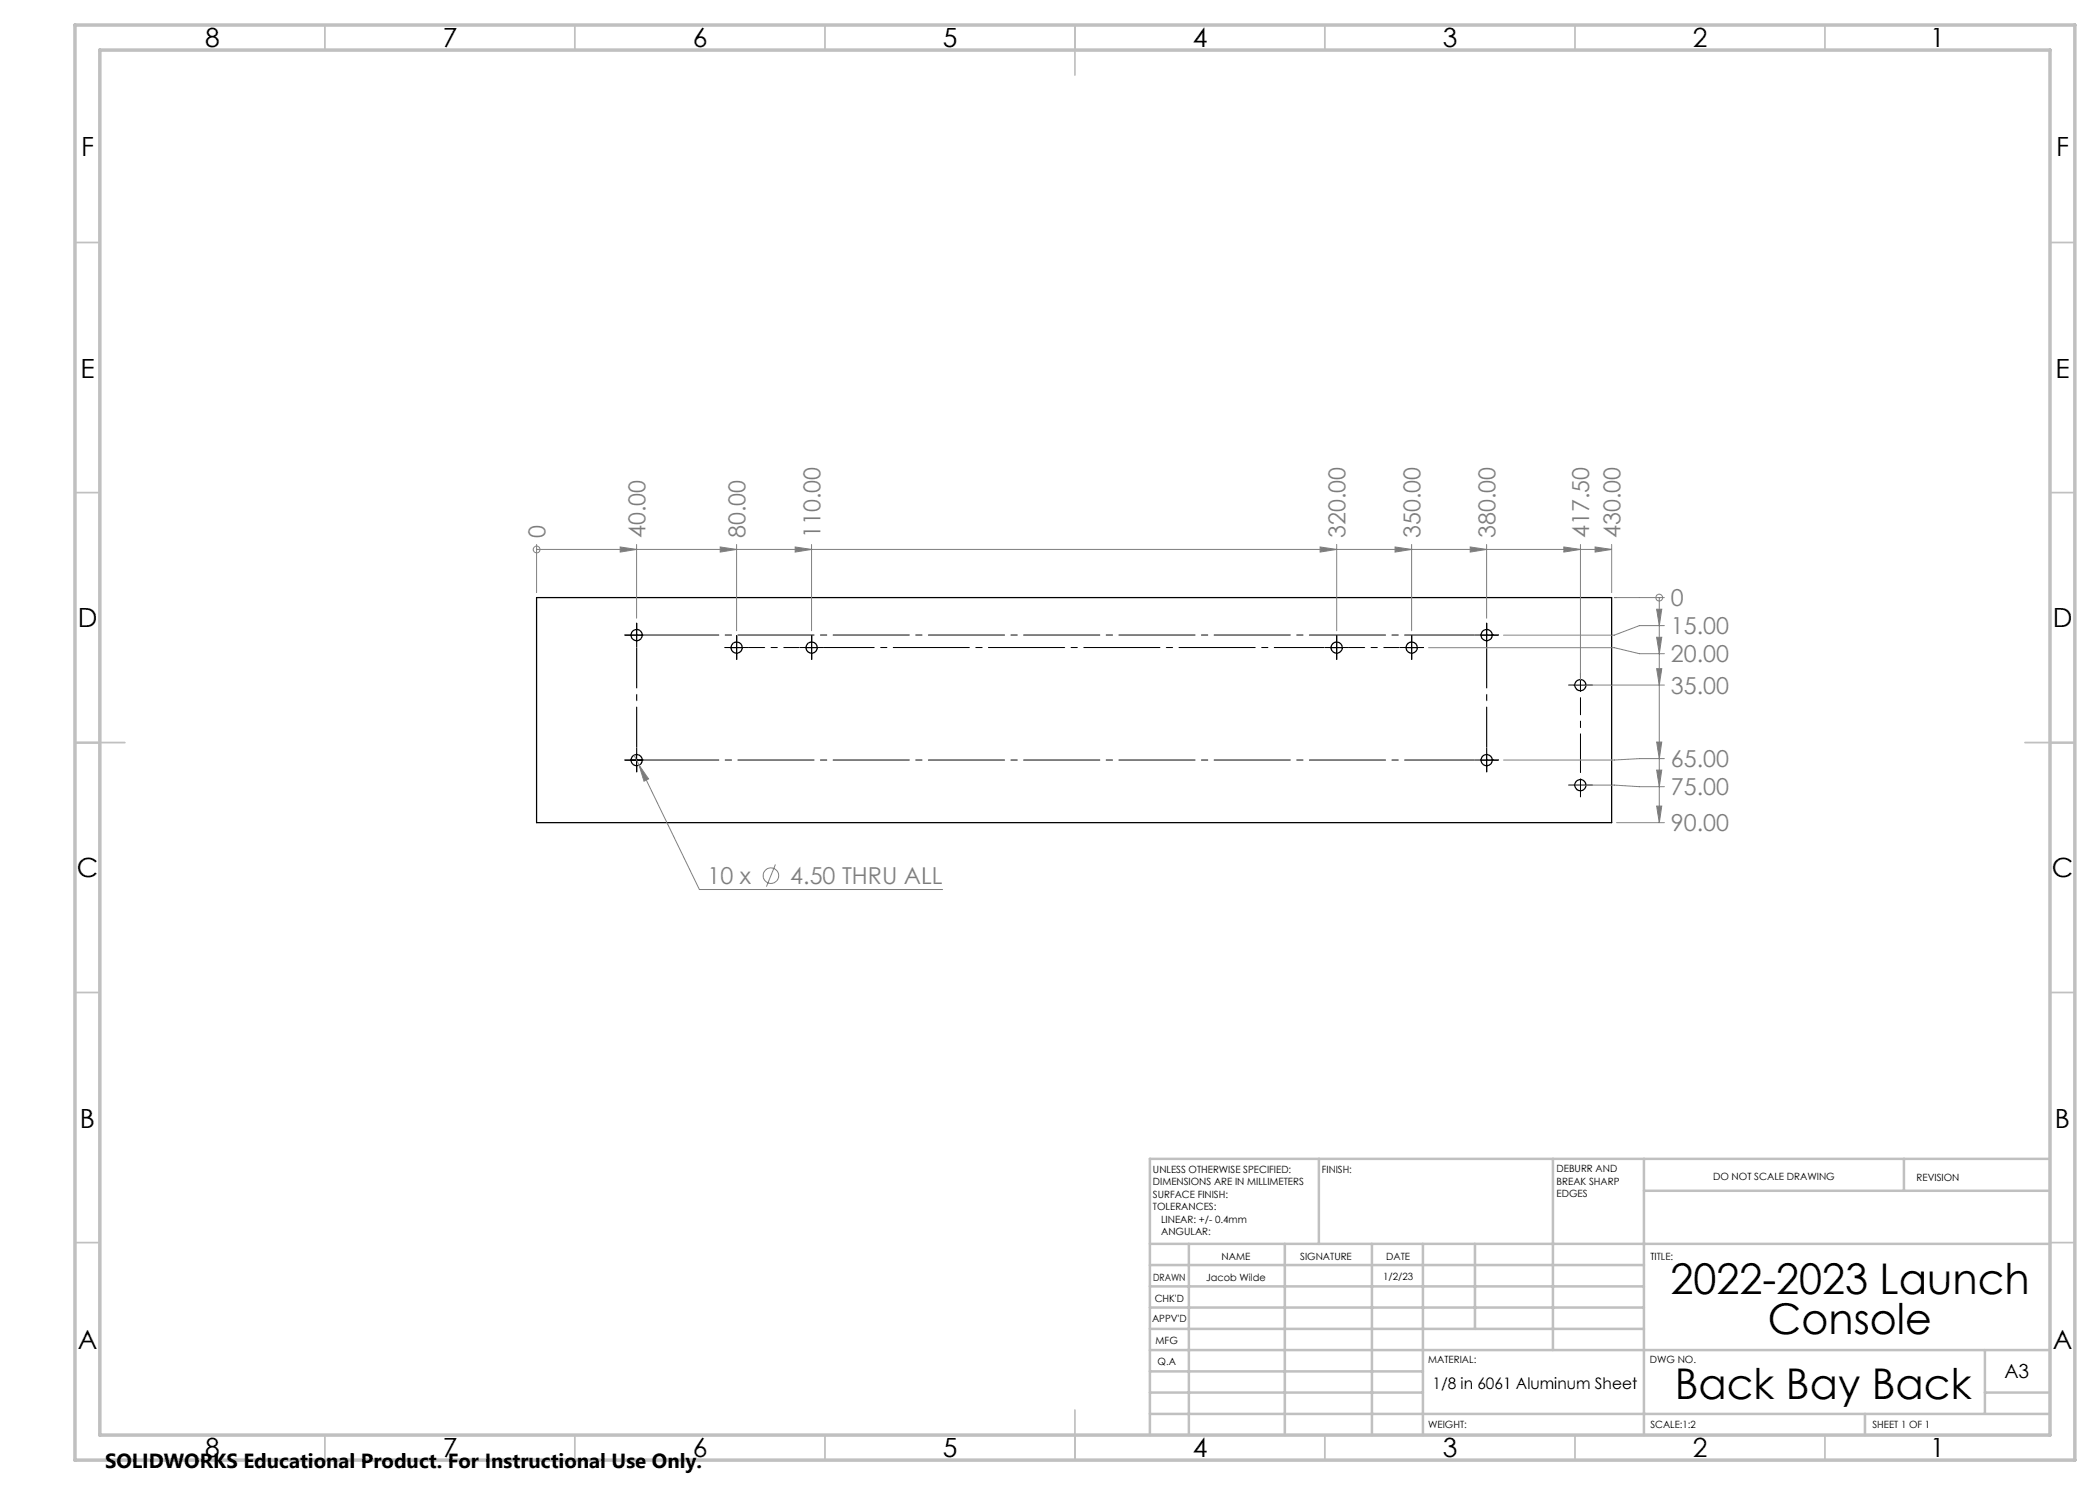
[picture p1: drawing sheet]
<svg xmlns="http://www.w3.org/2000/svg" width="420mm" height="297mm" viewBox="0 0 420 297" stroke-linecap="round" stroke-linejoin="round" font-family="sans-serif">
<g fill="none" stroke="#000" stroke-width=".25">
<path d="M107.3 119.5h215v45h-215z"/>
<circle cx="127.3" cy="127" r="1.12"/>
<circle cx="147.3" cy="129.5" r="1.12"/>
<circle cx="162.3" cy="129.5" r="1.12"/>
<circle cx="267.3" cy="129.5" r="1.12"/>
<circle cx="282.3" cy="129.5" r="1.12"/>
<circle cx="297.3" cy="127" r="1.12"/>
<circle cx="316.1" cy="137" r="1.13"/>
<circle cx="127.3" cy="152" r="1.12"/>
<circle cx="297.3" cy="152" r="1.12"/>
<circle cx="316.1" cy="157" r="1.13"/>
</g>
<g fill="none" stroke="#808080" stroke-width=".2">
<path d="M107.3 109.9h.1M107.3 108.9v9.6M107.3 109.9h215M124 109.4l3.3 .5-3.3 .5zM127.3 108.9v14.7M144 109.4l3.3 .5-3.3 .5zM147.3 108.9v17.2M159 109.4l3.3 .5-3.3 .5zM162.3 108.9v17.2M264 109.4l3.3 .5-3.3 .5zM267.3 108.9v17.2M279 109.4l3.3 .5-3.3 .5z"/>
<path d="M282.3 108.9v17.2M294 109.4l3.3 .5-3.3 .5zM297.3 108.9v14.7M312.8 109.4l3.3 .5-3.3 .5zM316.1 108.9v27.1M319 109.4l3.3 .5-3.3 .5zM322.3 108.9v9.6M322.9 119.5h10M331.9 119.5h.1M331.9 119.5v45M285.7 129.5h37.2l5 1.2h5M317.1 137h15.8"/>
<path d="M331.3 121.8h1.1l-.5 3.3zM331.3 127.5h1.1l-.5 3.2zM331.3 133.7h1.1l-.5 3.3zM332.9 125.1h-5l-5 1.9h-22.2M126.8 151l1 2M127.8 153l1.9 2.8-.9 .4zM127.8 153l12.1 24.9h48.6M317.1 157h5.8l5 .3h5M331.3 148.4h1.1l-.5 3.3zM331.3 154h1.1l-.5 3.3zM332.9 151.7h-5l-5 .3h-22.2M155.1 172.9l-1.8 4.4"/>
<path d="M323.3 164.5h9.6M331.3 161.2h1.1l-.5 3.3z"/>
<circle cx="107.3" cy="109.9" r=".68"/>
<circle cx="331.9" cy="119.5" r=".68"/>
<circle cx="154.2" cy="175.1" r="1.56"/>
</g>
<g fill="none" stroke="#000" stroke-width=".2" stroke-dasharray="15.2 1.3 1.3 1.3">
<path d="M126.1 127h-1.1M127.3 125.8v-1.2M127.3 128.3v1.1M127.3 127v-1.2M127.3 127h-1.2M127.3 127v1.3M127.3 127h1.3M128.6 127h1.1M146.1 129.5h-1.1M147.3 128.3v-1.2M147.3 130.8v1.1M147.3 129.5v-1.2"/>
<path d="M147.3 129.5h-1.2M147.3 129.5v1.3M147.3 129.5h1.3M148.6 129.5h1.1M161.1 129.5h-1.1M162.3 128.3v-1.2M162.3 130.8v1.1M162.3 129.5v-1.2M162.3 129.5h-1.2M162.3 129.5v1.3M162.3 129.5h1.3M163.6 129.5h1.1"/>
<path d="M266.1 129.5h-1.1M267.3 128.3v-1.2M267.3 130.8v1.1M267.3 129.5v-1.2M267.3 129.5h-1.2M267.3 129.5v1.3M267.3 129.5h1.3M268.6 129.5h1.1M281.1 129.5h-1.1M282.3 128.3v-1.2M282.3 130.8v1.1M282.3 129.5v-1.2"/>
<path d="M282.3 129.5h-1.2M282.3 129.5v1.3M282.3 129.5h1.3M283.6 129.5h1.1M296.1 127h-1.1M297.3 125.8v-1.2M297.3 128.3v1.1M297.3 127v-1.2M297.3 127h-1.2M297.3 127v1.3M297.3 127h1.3M298.6 127h1.1"/>
<path d="M314.8 137h-1.1M316.1 135.8v-1.2M317.3 137h1.2M126.1 152h-1.1M127.3 150.8v-1.2M127.3 153.3v1.1M128.6 152h1.1M296.1 152h-1.1M297.3 150.8v-1.2M297.3 153.3v1.1M297.3 152v-1.2M297.3 152h-1.2"/>
<path d="M297.3 152v1.3M297.3 152h1.3M298.6 152h1.1M314.8 157h-1.1M316.1 157v-1.2M316.1 157h-1.3M316.1 157v1.3M316.1 157h1.2M316.1 158.3v1.1M317.3 157h1.2"/>
</g>
<path d="M127.3 149.5v-20M297.3 149.5v-20" fill="none" stroke="#000" stroke-width=".2" stroke-dasharray="15.2 1.3 1.3 1.3" stroke-dashoffset="7.1"/>
<path d="M149.8 129.5h10M269.8 129.5h10" fill="none" stroke="#000" stroke-width=".2" stroke-dasharray="15.2 1.3 1.3 1.3" stroke-dashoffset="12.1"/>
<path d="M164.8 129.5h100" fill="none" stroke="#000" stroke-width=".2" stroke-dasharray="15.2 1.3 1.3 1.3" stroke-dashoffset="5.2"/>
<path d="M129.8 127h165M129.8 152h165" fill="none" stroke="#000" stroke-width=".2" stroke-dasharray="15.2 1.3 1.3 1.3" stroke-dashoffset="1.3"/>
<path d="M316.1 154.5v-15" fill="none" stroke="#000" stroke-width=".2" stroke-dasharray="15.2 1.3 1.3 1.3" stroke-dashoffset="7.5"/>
<g fill="none" stroke="#000" stroke-width=".2">
<path d="M126.1 127h2.5M127.3 125.8v2.5M146.1 129.5h2.5M147.3 128.3v2.5M161.1 129.5h2.5M162.3 128.3v2.5M266.1 129.5h2.5M267.3 128.3v2.5M281.1 129.5h2.5M282.3 128.3v2.5M296.1 127h2.5M297.3 125.8v2.5"/>
<path d="M314.8 137h2.5M316.1 135.8v2.5M126.1 152h2.5M127.3 150.8v2.5M296.1 152h2.5M297.3 150.8v2.5"/>
</g>
<g fill="none" stroke="#c0c0c0" stroke-width=".35">
<path d="M65 5v5M115 5v5M165 5v5M215 5v10M265 5v5M315 5v5M365 5v5M15 48.5h5M410 48.5h5M15 98.5h5M410 98.5h5M15 148.5h10"/>
<path d="M405 148.5h10M15 198.5h5M410 198.5h5M15 248.5h5M410 248.5h5M65 287v5M115 287v5M165 287v5M215 282v10M265 287v5M315 287v5M365 287v5"/>
</g>
<g fill="none" stroke="#c0c0c0" stroke-width=".5">
<path d="M263.8 231.8v17M310.6 231.8v38.2M328.8 231.8v55.2M328.8 238.2h81.2M380.8 231.8v6.4M410 231.8h-180v55.2M230 248.8h180M230 257.3h98.8M230 253h98.8M237.8 248.8v38.2M257 248.8v38.2M274.4 248.8v38.2"/>
<path d="M284.6 248.8v38.2M295 248.8v17M230 265.8h98.8M230 261.5h98.8M230 278.5h54.6M230 274.3h54.6M230 270h180M397 278.5h13M397 270v12.8M230 282.8h180M373 282.8v4.2"/>
</g>
<path d="M15 5h400v287h-400zM20 10h390v277h-390z" fill="none" stroke="#c0c0c0" stroke-width=".7"/>
<g fill="#808080">
<path d="M127.8 153l1.9 2.8-.9 .4z"/>
<path d="M331.3 121.8h1.1l-.5 3.3zM331.3 127.5h1.1l-.5 3.2zM331.3 148.4h1.1l-.5 3.3zM331.3 161.2h1.1l-.5 3.3zM331.3 133.7h1.1l-.5 3.3zM331.3 154h1.1l-.5 3.3z"/>
<path d="M124 109.4l3.3 .5-3.3 .5zM144 109.4l3.3 .5-3.3 .5zM159 109.4l3.3 .5-3.3 .5zM264 109.4l3.3 .5-3.3 .5zM279 109.4l3.3 .5-3.3 .5zM294 109.4l3.3 .5-3.3 .5zM319 109.4l3.3 .5-3.3 .5zM312.8 109.4l3.3 .5-3.3 .5z"/>
</g>
<g font-size="8.5">
<text x="334.1" y="258.8">2022-2023 Launch</text>
<text x="353.6" y="266.9">Console</text>
<text x="334.9" y="279.7">Back Bay Back</text>
</g>
<g font-size="5.3">
<text x="41" y="9.5">8</text>
<text x="88.5" y="9.5">7</text>
<text x="138.5" y="9.5">6</text>
<text x="188.5" y="9.5">5</text>
<text x="238.5" y="9.5">4</text>
<text x="288.5" y="9.5">3</text>
<text x="338.5" y="9.5">2</text>
<text x="386" y="9.5">1</text>
<text x="16.2" y="31.2">F</text>
<text x="411.2" y="31.2">F</text>
<text x="16.1" y="75.5">E</text>
<text x="411.1" y="75.5">E</text>
<text x="15.5" y="125.5">D</text>
<text x="410.5" y="125.5">D</text>
<text x="15.4" y="175.5">C</text>
<text x="410.4" y="175.5">C</text>
<text x="16" y="225.5">B</text>
<text x="411" y="225.5">B</text>
<text x="15.5" y="269.7">A</text>
<text x="410.5" y="269.7">A</text>
<text x="41" y="291.5">8</text>
<text x="88.5" y="291.5">7</text>
<text x="138.5" y="291.5">6</text>
<text x="188.5" y="291.5">5</text>
<text x="238.5" y="291.5">4</text>
<text x="288.5" y="291.5">3</text>
<text x="338.5" y="291.5">2</text>
<text x="386" y="291.5">1</text>
</g>
<g font-size="4.7" fill="#808080">
<text x="109.1" y="107.6" transform="rotate(-90 109.1 107.6)">0</text>
<text x="129.1" y="107.6" transform="rotate(-90 129.1 107.6)">40.00</text>
<text x="149.1" y="107.6" transform="rotate(-90 149.1 107.6)">80.00</text>
<text x="164.1" y="107.6" transform="rotate(-90 164.1 107.6)">110.00</text>
<text x="269.1" y="107.6" transform="rotate(-90 269.1 107.6)">320.00</text>
<text x="284.1" y="107.6" transform="rotate(-90 284.1 107.6)">350.00</text>
<text x="299.1" y="107.6" transform="rotate(-90 299.1 107.6)">380.00</text>
<text x="317.9" y="107.6" transform="rotate(-90 317.9 107.6)">417.50</text>
<text x="324.1" y="107.6" transform="rotate(-90 324.1 107.6)">430.00</text>
<text x="334.2" y="121.3">0</text>
<text x="334.2" y="126.9">15.00</text>
<text x="334.2" y="132.5">20.00</text>
<text x="334.2" y="138.8">35.00</text>
<text x="334.2" y="153.5">65.00</text>
<text x="334.2" y="159.1">75.00</text>
<text x="334.2" y="166.3">90.00</text>
<text x="141.5" y="176.8">10 x</text>
<text x="158.1" y="176.8">4.50 THRU ALL</text>
</g>
<text font-size="4.1" x="21" y="293.7">SOLIDWORKS Educational Product. For Instructional Use Only.</text>
<text font-size="3.9" x="400.9" y="275.5">A3</text>
<text font-size="3.2" x="286.5" y="277.9">1/8 in 6061 Aluminum Sheet</text>
<g font-size="2">
<text x="230.6" y="234.6">UNLESS OTHERWISE SPECIFIED:</text>
<text x="230.6" y="237.1">DIMENSIONS ARE IN MILLIMETERS</text>
<text x="230.6" y="239.6">SURFACE FINISH:</text>
<text x="264.4" y="234.6">FINISH:</text>
<text x="311.3" y="234.5">DEBURR AND</text>
<text x="311.3" y="237">BREAK SHARP</text>
<text x="311.3" y="239.5">EDGES</text>
<text x="342.6" y="236">DO NOT SCALE DRAWING</text>
<text x="383.3" y="236.2">REVISION</text>
<text x="230.6" y="242.1">TOLERANCES:</text>
<text x="232.2" y="244.6">LINEAR: +/- 0.4mm</text>
<text x="232.2" y="247.1">ANGULAR:</text>
<text x="244.3" y="252">NAME</text>
<text x="260" y="251.9">SIGNATURE</text>
<text x="277.2" y="251.9">DATE</text>
<text x="330.1" y="251.9">TITLE:</text>
<text x="230.6" y="256.1">DRAWN</text>
<text x="241.2" y="256.1">Jacob Wilde</text>
<text x="276.6" y="255.9">1/2/23</text>
<text x="230.9" y="260.3">CHK'D</text>
<text x="230.4" y="264.4">APPV'D</text>
<text x="231.1" y="268.8">MFG</text>
<text x="231.5" y="273">Q.A</text>
<text x="285.6" y="272.5">MATERIAL:</text>
<text x="330" y="272.5">DWG NO.</text>
<text x="285.6" y="285.5">WEIGHT:</text>
<text x="330.1" y="285.6">SCALE:1:2</text>
<text x="374.5" y="285.6">SHEET 1 OF 1</text>
</g>
</svg>
